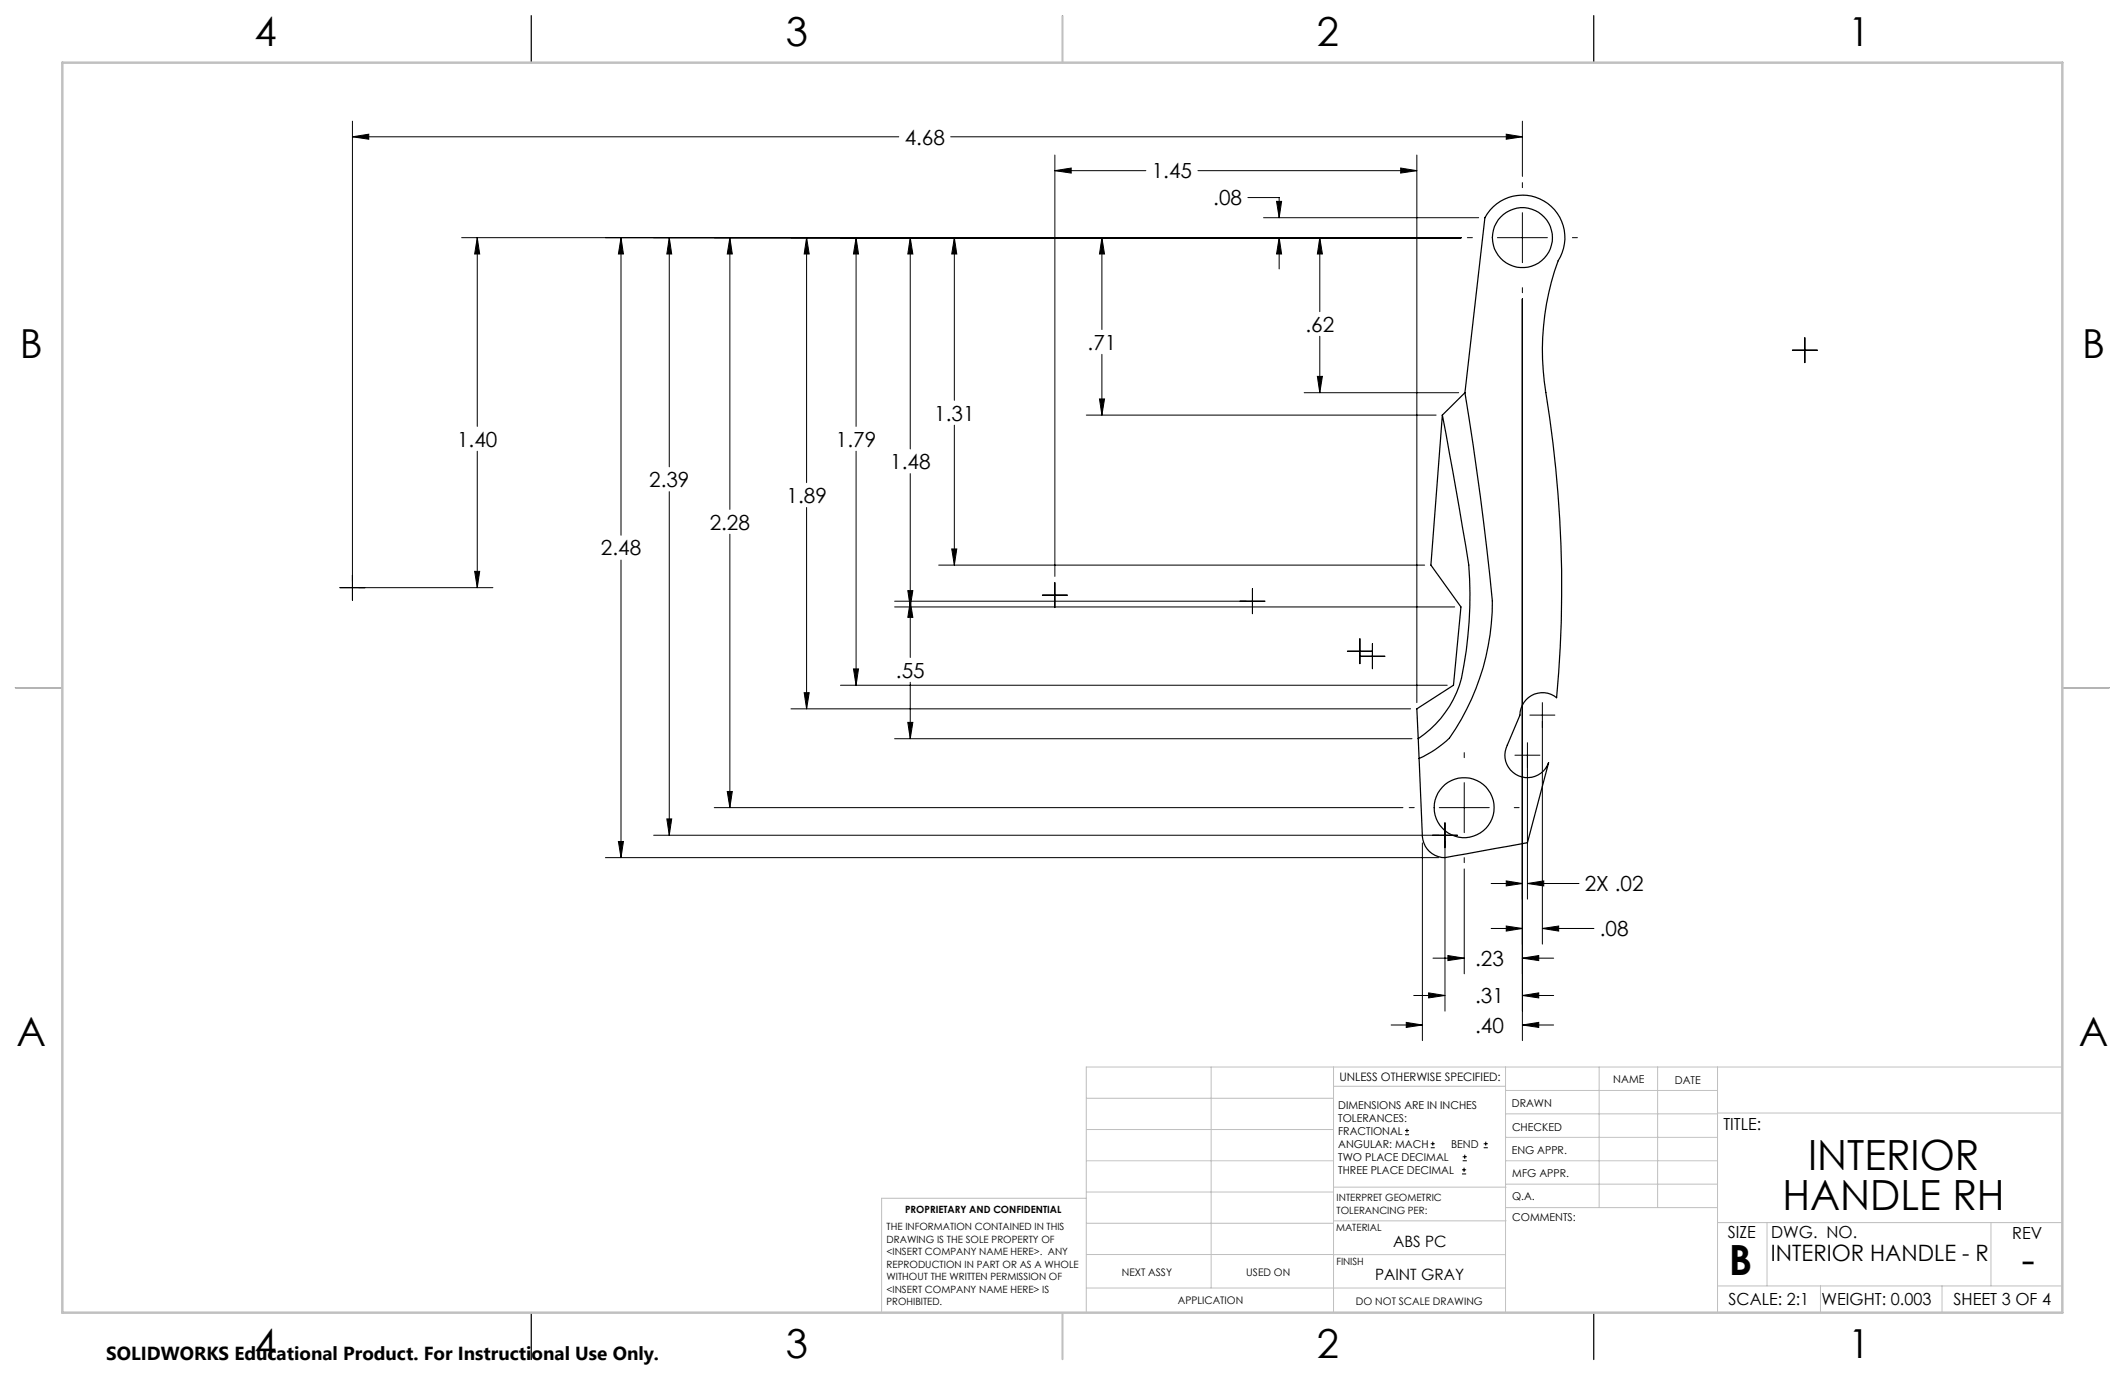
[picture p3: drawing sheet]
<svg xmlns="http://www.w3.org/2000/svg" width="432mm" height="279mm" viewBox="0 0 432 279" stroke-linecap="round" stroke-linejoin="round" font-family="sans-serif">
<g fill="none" stroke="#000" stroke-width=".25">
<path d="M108 3.2v9.5M215.9 3.2v9.5M323.8 3.2v9.5M297.7 79.8l4-35.6a8.6 8.6 0 0 1 12-3.3 8.6 8.6 0 0 1 2.9 12.1 53.5 53.5 0 0 0-2.5 26.8 244.5 244.5 0 0 1 2.2 62 4.5 4.5 0 0 0-4.8-.6 4.5 4.5 0 0 0-2.6 4.1l-2.6 6.1a4.6 4.6 0 0 0 2.3 6.3 4.6 4.6 0 0 0 6.1-2.7l-4.3 16.2-14.7 2.7a4.8 4.8 0 0 1-6.1-1.9l-.6-2-.8-19.9M297.7 79.8a643.3 643.3 0 0 1 5.5 42.3 48.1 48.1 0 0 1-8.7 27.9 21.6 21.6 0 0 1-6.1 4.1M297.7 79.8l-4.6 4.5M293.1 84.3l4.1 22.9a71.4 71.4 0 0 1 .3 27.8 21.1 21.1 0 0 1-9.3 15.1M293.1 84.3l-2.3 30.5 6.1 8.5-1.6 15.9-7.4 4.8 .3 6.1M3.1 139.7h9.6M419.1 139.7h9.5M108 266.7v9.6M215.9 266.7v9.6"/>
<path d="M323.8 266.7v9.6"/>
<circle cx="309.3" cy="48.3" r="6.1"/>
<circle cx="297.5" cy="164.1" r="6.1"/>
</g>
<g fill="none" stroke="#000" stroke-width=".2">
<path d="M71.6 27.8l3.3-.5v1zM71.6 24.6v97.4M71.6 27.8h111M193.2 27.8h116.2M214.3 31.5v85.6M214.3 34.7h18.5M214.3 34.7l3.4-.6v1.1zM243.4 34.7h44.5M284.6 34.1l3.3 .6-3.3 .5zM287.9 31.5v111.3M306.1 27.3l3.3 .5-3.3 .5zM309.4 24.6v11.2"/>
<path d="M309.4 37.1v1M93.8 48.3h203.1M97 48.3v38.3M97 48.3l.5 3.3h-1.1zM126.2 48.3v60.5M126.2 48.3l.5 3.3h-1zM136 48.3v46.6M136 48.3l.5 3.3h-1zM148.3 48.3v55.2M148.3 48.3l.5 3.3h-1zM163.9 48.3v49.8M163.9 48.3l.5 3.3h-1z"/>
<path d="M174 48.3v38.3M174 48.3l.4 3.3h-1zM185 48.3v42.9M185 48.3l.5 3.3h-1zM193.9 48.3v33.1M193.9 48.3l.5 3.3h-1zM223.9 48.3v18.7M223.9 48.3l.5 3.3h-1zM253.6 40.1h6.3v4.1M256.8 44.2h43.7M259.4 40.9h1l-.5 3.3zM259.9 48.3v6.3"/>
<path d="M259.9 48.3l.5 3.3h-1zM268.2 48.3v15M268.2 48.3l.5 3.3h-1zM298.2 48.3h1M304.3 48.3h10.1M309.4 43.2v10.2M309.4 58.5v1M319.5 48.3h1M223.9 72v12.3M265 79.8h31.4M267.7 76.5h1l-.5 3.3zM268.2 68.3v11.5"/>
<path d="M309.4 60.7v150.8M364.2 71.2h5.1M366.7 68.6v5.1M97 91.7v27.7M136 99.9v69.8M174 91.7v47.5M185 96.2v37.4M193.9 86.4v28.4M220.7 84.3h71.1M223.4 81.1h1l-.5 3.2zM69.1 119.4h31.1M96.4 116.1h1.1l-.5 3.3z"/>
<path d="M126.2 113.8v60.5M148.3 108.5v55.6M163.9 103.1v40.9M190.7 114.8h98.8M193.4 111.5h1l-.5 3.3zM214.3 118.4v5.1M254.5 119.6v5.1M170.8 139.2h123.3M173.4 135.9h1l-.4 3.3zM181.8 122.2h75.2M181.8 123.3h113.8M184.5 120h1l-.5 3.3z"/>
<path d="M185 138.6v11.5M185 122.2l.5 3.2h-1zM211.8 120.9h5.1M273.8 132.3h5.1M276.3 133.4h5.1M276.3 129.8v5.1M278.9 130.8v5.1M160.7 144h125.9M163.4 140.8h1l-.5 3.2zM181.8 150.1h105.1M184.5 146.8h1l-.5 3.3zM297.5 152.9v1.1"/>
<path d="M297.5 159v10.2M307.8 153.5h5.1M310.4 150.9v31.8M310.9 145.3h5M313.4 142.8v49M123 174.3h169.3M125.7 171h1l-.5 3.3zM132.8 169.7h163.4M135.5 166.4h1l-.5 3.3zM145.1 164.1h140M147.8 160.8h1l-.5 3.3zM286.3 164.1h1.1"/>
<path d="M289 171.3v40.2M292.5 164.1h10.1M293.6 167.2v38.3M297.5 176.6v21.3M297.5 174.3v1M303 179.5h6.4M306.1 179l3.3 .5-3.3 .5zM307.7 164.1h1M310.4 179.5h10.5M310.4 179.5l3.3-.5v1zM291.2 194.7h6.3M294.2 194.2l3.3 .5-3.3 .5z"/>
<path d="M303 188.7h6.4M306.1 188.2l3.3 .5-3.3 .5zM309.4 194.7h6.3M309.4 194.7l3.3-.5v1zM313.4 188.7h10.5M313.4 188.7l3.3-.5v1zM282.7 208.3h6.3M285.8 207.8l3.2 .5-3.2 .5zM287.3 202.3h6.3M290.3 201.8l3.3 .5-3.3 .5zM309.4 202.3h6.3M309.4 208.3h6.3"/>
<path d="M309.4 202.3l3.3-.5v1zM309.4 208.3l3.3-.5v1zM285.5 230.6h.8M285.5 229.7h.8M285.9 229.3v.9M290.7 233.2h.8M290.7 232.4h.8M291.1 232v.8M297.1 238.5h.8M297.1 237.7h.8M297.2 235.9h.9M297.2 235.1h.9"/>
<path d="M297.5 237.3v.8M297.6 234.6v.9M301.5 233.2h.8M301.5 232.4h.8M301.9 232v.8"/>
</g>
<g fill="none" stroke="#c0c0c0" stroke-width=".2">
<path d="M246.1 216.8v44.9M271 216.8v49.9M305.9 216.8v49.9M324.9 216.8v28.6M336.8 216.8v28.6M349 216.8v49.9M419.1 216.8h-198.4v49.9M220.7 235.9h50.3M220.7 229.5h50.3M220.7 223.2h50.3M271 220.7h34.9M305.9 231.1h43.1"/>
<path d="M305.9 226.3h43.1M305.9 221.6h43.1M305.9 235.9h43.1M349 226.2h70.1M220.7 248.6h50.3M220.7 242.2h50.3M220.7 254.9h50.3M220.7 243.5h-41.6v23.2M271 255h34.9M271 248.1h35M271 241.2h35M305.9 240.6h43.1"/>
<path d="M306 245.4h43M349 248.4h70.1M359.1 248.4v12.9M404.6 248.4v12.9M220.7 261.7h85.2M349 261.3h70.1M369.9 261.3v5.4M394.6 261.3v5.4"/>
</g>
<path d="M215.9 3.2v9.5M3.1 139.7h9.6M419.1 139.7h9.5M215.9 266.7v9.6" fill="none" stroke="#c0c0c0" stroke-width=".25"/>
<path d="M12.7 12.7h406.4v254h-406.4z" fill="none" stroke="#c0c0c0" stroke-width=".5"/>
<path d="M268.2 48.3l.5 3.3h-1zM267.7 76.5h1l-.5 3.3zM259.9 48.3l.5 3.3h-1zM259.4 40.9h1l-.5 3.3zM223.9 48.3l.5 3.3h-1zM223.4 81.1h1l-.5 3.2zM193.9 48.3l.5 3.3h-1zM193.4 111.5h1l-.5 3.3zM185 48.3l.5 3.3h-1zM184.5 120h1l-.5 3.3zM173.4 135.9h1l-.4 3.3zM174 48.3l.4 3.3h-1zM163.4 140.8h1l-.5 3.2zM163.9 48.3l.5 3.3h-1zM136 48.3l.5 3.3h-1zM135.5 166.4h1l-.5 3.3zM148.3 48.3l.5 3.3h-1zM147.8 160.8h1l-.5 3.3zM309.4 202.3l3.3-.5v1zM290.3 201.8l3.3 .5-3.3 .5zM306.1 188.2l3.3 .5-3.3 .5zM313.4 188.7l3.3-.5v1zM306.1 27.3l3.3 .5-3.3 .5zM71.6 27.8l3.3-.5v1zM97 48.3l.5 3.3h-1.1zM96.4 116.1h1.1l-.5 3.3zM126.2 48.3l.5 3.3h-1zM125.7 171h1l-.5 3.3zM309.4 208.3l3.3-.5v1zM285.8 207.8l3.2 .5-3.2 .5zM284.6 34.1l3.3 .6-3.3 .5zM214.3 34.7l3.4-.6v1.1zM185 122.2l.5 3.2h-1zM184.5 146.8h1l-.5 3.3zM306.1 179l3.3 .5-3.3 .5zM310.4 179.5l3.3-.5v1zM309.4 194.7l3.3-.5v1zM294.2 194.2l3.3 .5-3.3 .5z" fill="#000"/>
<g font-size="8.5">
<text x="367.4" y="237.7">INTERIOR</text>
<text x="362.2" y="245.8">HANDLE RH</text>
<text x="351.3" y="259">B</text>
<text x="410.8" y="258.9">-</text>
</g>
<g font-size="8.1">
<text x="51.7" y="9.3">4</text>
<text x="159.7" y="9.3">3</text>
<text x="267.6" y="9.3">2</text>
<text x="375.6" y="9.3">1</text>
<text x="4" y="72.8">B</text>
<text x="423.1" y="72.8">B</text>
<text x="3.3" y="212.5">A</text>
<text x="422.4" y="212.5">A</text>
<text x="51.7" y="276">4</text>
<text x="159.7" y="276">3</text>
<text x="267.6" y="276">2</text>
<text x="375.6" y="276">1</text>
</g>
<text font-size="4.6" x="359.9" y="256.2">INTERIOR HANDLE - R</text>
<g font-size="4.2">
<text x="183.8" y="29.4">4.68</text>
<text x="234" y="36.3">1.45</text>
<text x="246.5" y="41.7">.08</text>
<text x="221" y="71.1">.71</text>
<text x="265.3" y="67.4">.62</text>
<text x="189.8" y="85.5">1.31</text>
<text x="92.9" y="90.7">1.40</text>
<text x="169.9" y="90.7">1.79</text>
<text x="180.9" y="95.3">1.48</text>
<text x="131.9" y="99">2.39</text>
<text x="144.2" y="107.6">2.28</text>
<text x="159.8" y="102.2">1.89</text>
<text x="122.1" y="112.9">2.48</text>
<text x="182.1" y="137.7">.55</text>
<text x="322" y="181.1">2X .02</text>
<text x="325.1" y="190.3">.08</text>
<text x="299.7" y="196.3">.23</text>
<text x="299.7" y="203.9">.31</text>
<text x="299.7" y="209.9">.40</text>
</g>
<text font-size="3.8" x="21.6" y="276.3">SOLIDWORKS Educational Product. For Instructional Use Only.</text>
<g font-size="3.4">
<text x="350.2" y="229.5">TITLE:</text>
<text x="351.1" y="251.6">SIZE</text>
<text x="359.9" y="251.6">DWG. NO.</text>
<text x="408.9" y="251.7">REV</text>
<text x="351.2" y="265.2">SCALE: 2:1</text>
<text x="370.1" y="265.3">WEIGHT: 0.003</text>
<text x="396.9" y="265.2">SHEET 3 OF 4</text>
</g>
<g font-size="3.2">
<text x="283.1" y="253.3">ABS PC</text>
<text x="279.4" y="260.1">PAINT GRAY</text>
</g>
<text font-size="2.4" x="272.2" y="219.7">UNLESS OTHERWISE SPECIFIED:</text>
<g font-size="2.2">
<text x="327.8" y="220.1">NAME</text>
<text x="340.3" y="220.2">DATE</text>
<text x="271.9" y="225.3">DIMENSIONS ARE IN INCHES</text>
<text x="271.9" y="227.9">TOLERANCES:</text>
<text x="307.2" y="224.9">DRAWN</text>
<text x="271.9" y="230.6">FRACTIONAL</text>
<text x="271.9" y="233.2">ANGULAR: MACH</text>
<text x="294.9" y="233.2">BEND</text>
<text x="307.3" y="229.8">CHECKED</text>
<text x="271.9" y="235.9">TWO PLACE DECIMAL</text>
<text x="271.9" y="238.5">THREE PLACE DECIMAL</text>
<text x="307.2" y="234.5">ENG APPR.</text>
<text x="307.3" y="239.2">MFG APPR.</text>
<text x="307.3" y="243.9">Q.A.</text>
<text x="307.3" y="248.1">COMMENTS:</text>
</g>
<g font-size="2.1">
<text x="227.9" y="259.2">NEXT ASSY</text>
<text x="253.3" y="259.2">USED ON</text>
<text x="239.3" y="265">APPLICATION</text>
<text x="275.5" y="265.1">DO NOT SCALE DRAWING</text>
</g>
<g font-size="2">
<text x="271.6" y="244.1">INTERPRET GEOMETRIC</text>
<text x="180.2" y="250">THE INFORMATION CONTAINED IN THIS</text>
<text x="183.9" y="246.4">PROPRIETARY AND CONFIDENTIAL</text>
<text x="271.5" y="250.2">MATERIAL</text>
<text x="271.6" y="246.6">TOLERANCING PER:</text>
<text x="180.2" y="252.5">DRAWING IS THE SOLE PROPERTY OF</text>
<text x="180.2" y="255.1">&lt;INSERT COMPANY NAME HERE&gt;. ANY</text>
<text x="180.2" y="257.6">REPRODUCTION IN PART OR AS A WHOLE</text>
<text x="271.5" y="257">FINISH</text>
<text x="180.2" y="260.1">WITHOUT THE WRITTEN PERMISSION OF</text>
<text x="180.2" y="262.6">&lt;INSERT COMPANY NAME HERE&gt; IS</text>
<text x="180.2" y="265.2">PROHIBITED.</text>
</g>
</svg>
